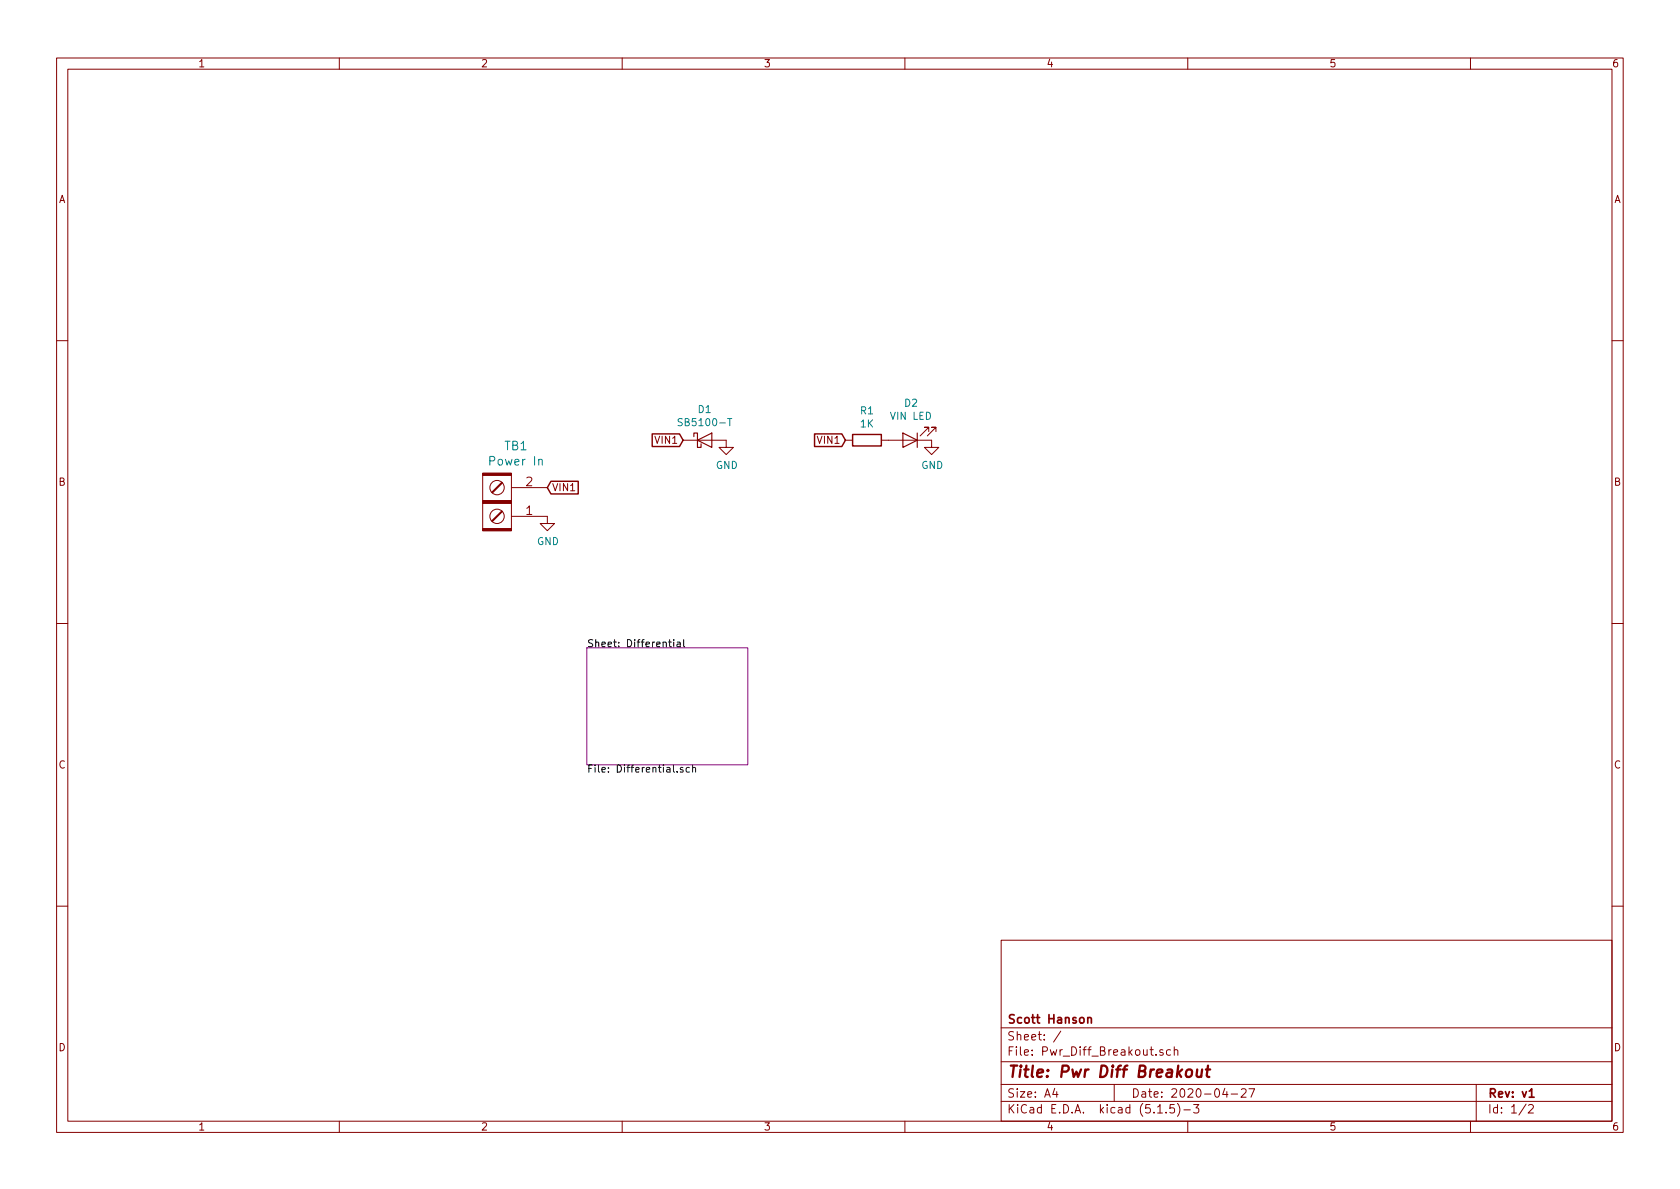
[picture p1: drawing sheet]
<svg xmlns="http://www.w3.org/2000/svg" width="297mm" height="210mm" viewBox="0 0 297 210" stroke-linecap="round" stroke-linejoin="round" font-family="sans-serif">
<g fill="none" stroke="#840000" stroke-width=".18">
<path d="M10 10.3h277v189.9h-277zM12 12.2h273v186.1h-273zM60 10.3v1.9M110 10.3v1.9M160 10.3v1.9M210 10.3v1.9M260 10.3v1.9M10 60.2h2M120.8 77.8h7.6v1.3h1.3l-1.3 1.3-1.3-1.3h1.3M149.5 77.8h1.2M155.8 77.8h8.9v1.3h1.3l-1.3 1.3-1.3-1.3h1.3M164.2 76.3v-.7h-.8h.8l-1.5 1.5"/>
<path d="M165.5 76.3v-.7h-.8h.8l-1.5 1.5M285 60.2h2M85.3 83.7h5.1v10.1h-5.1zM90.4 91.3h6.4v1.3h1.2l-1.2 1.2-1.3-1.2h1.3M90.4 86.2h6.4M10 110.3h2M285 110.3h2M10 160.2h2M177 166.3h108v32h-108zM285 160.2h2M60 198.3v1.9M110 198.3v1.9"/>
<path d="M160 198.3v1.9M177 194.8h108M177 191.8h108M177 187.8h108M177 181.8h108M186.5 192.5l-.4 1h1M186.8 193v1M187.6 182.3l-1.3 2M197 191.8v3M204.4 186.5v.1M204.7 196.8h.8M205.6 185.7l-.3-.1-.2 .2v.2l.5 .2v.3h-.5"/>
<path d="M206.2 196.7v.1M207 185.7l-.4-.1-.4 .3 .1 .6 .3 .1 .4-.1M207.6 195.3h-.7l-.1 .7 .2-.1 .5 .1 .2 .2-.1 .5-.2 .1-.6-.1M207.6 185.7l.2-.1 .4 .1 .1 .9M207.6 185.1v1.5M208.2 195.1a1.71 1.71 0 0 1 0 2.3M209.3 196.3h1.2M210 198.3v1.9M211 195.3h1l-.5 .6 .4 .1v.7l-.2 .1-.7-.1M216.6 192.5l-.4 1h.9M216.9 193v1M217.7 193.5h1.1"/>
<path d="M219.5 192.7l.2-.2h.3l.3 .2v.3v.2l-.9 .8h.9M220.8 192.5h1l-.6 1.5M260 198.3v1.9M261 191.8v6.5M269.8 195.2l-1.2 2M270.3 195.5l.2-.2h.3l.3 .5-.9 1h.9"/>
<circle cx="87.9" cy="86.2" r="1.27"/>
<circle cx="87.9" cy="91.3" r="1.27"/>
</g>
<path d="M192.3 179.9v1M192.3 180.1l.1-.1a.37 .37 0 0 1 .6 .1v.8M270.4 193l.4-.5v1.5M270.4 194h.8" fill="none" stroke="#840000" stroke-width=".3"/>
<path d="M209.9 189.3a.51 .51 0 0 1 .5-.2 .51 .51 0 0 1 .4 .4l-.1 .6a.56 .56 0 0 1-.5 .4 .56 .56 0 0 1-.5-.4zM211.7 189.1l-.1 1.2a.56 .56 0 0 0 .8 0M212.5 189.1l-.1 1.3M213.2 189.1h.8M213.6 188.4l-.2 1.8v.1l.4 .1" fill="none" stroke="#840000" stroke-width=".41"/>
<path d="M103.8 114.5h28.4v20.7h-28.4z" fill="none" stroke="#840084" stroke-width=".18"/>
<path d="M118.2 113.5h.5M118.4 113.1v1.1l.3 .2M119.1 113.1v.1M119.1 113.5v.9M119.7 113.6h.5l.1 .8M120.3 113.8l-.5 .1-.1 .2 .1 .3 .5-.1M120.9 113.1v1.1l.2 .2M120.8 135.8l-.4-.1-.1 .2v.2l.5 .1v.3h-.5M121.9 135.8l-.4-.1-.2 .2 .1 .6h.5M122.5 135.8l.1-.1 .3 .1 .1 .7M122.5 135.3v1.2" fill="none" stroke="#000" stroke-width=".18"/>
<path d="M122.7 77.2v-.6h.6v2.5h.7v-.6M123.3 77.8l2.6-1.2v2.5zM159.6 76.6l2.6 1.2-2.6 1.3zM162.2 76.6v2.5" fill="none" stroke="#840000" stroke-width=".2"/>
<path d="M120.6 74.1l-.5-.1-.2 .1v.4l.6 .2 .1 .4-.2 .2-.5-.1M128.7 74h.7M95.2 81.4l.3-.2 .3 .1 .1 .9" fill="none" stroke="#008484" stroke-width=".18"/>
<path d="M115.3 76.7h4.8l.7 1.1-.7 1.2h-4.8zM144 76.7h4.8l.7 1.1-.7 1.2h-4.8zM150.7 76.8h5.1v2.1h-5.1zM97.4 85.1h4.8v2.2h-4.8l-.6-1.1z" fill="none" stroke="#840000" stroke-width=".25"/>
<g fill="#840000" stroke="#840000" stroke-width=".18">
<path d="M85.3 83.7h5.1v.4h-5.1z"/>
<path d="M85.3 88.5h5.1v.5h-5.1z"/>
<path d="M85.3 93.5h5.1v.3h-5.1z"/>
<path d="M88.7 85.3l.1 .1-1.7 1.8-.2-.1z"/>
<path d="M86.9 92.1l1.8-1.8 .1 .1-1.8 1.8z"/>
</g>
<text font-size="2.8" fill="#840000" x="178" y="190.5">Title: Pwr Diff Breakout</text>
<g font-size="2.1" fill="#008484">
<text x="86.8" y="82.3">Power In</text>
<text x="89.2" y="79.6">TB1</text>
</g>
<g font-size="2.1" fill="#840000">
<text x="93" y="86">2</text>
<text x="93" y="91.1">1</text>
<text x="178" y="184">Sheet: /</text>
<text x="178" y="181">Scott Hanson</text>
<text x="178" y="186.7">File: Pwr_Diff_Breakout.sch</text>
<text x="178" y="196.9">KiCad E.D.A. kicad (5.1.5)-3</text>
<text x="178" y="194.1">Size: A4</text>
<text x="200" y="194.1">Date: 2020-04-27</text>
<text x="263" y="194.1">Rev: v1</text>
<text x="263" y="196.9">Id: 1/2</text>
</g>
<g font-size="1.8" fill="#840000">
<text x="35" y="11.9">1</text>
<text x="85" y="11.9">2</text>
<text x="135" y="11.9">3</text>
<text x="185" y="11.9">4</text>
<text x="235" y="11.9">5</text>
<text x="285" y="11.9">6</text>
<text x="10.4" y="35.9">A</text>
<text x="285.4" y="35.9">A</text>
<text x="116.1" y="78.5">VIN1</text>
<text x="144.8" y="78.5">VIN1</text>
<text x="10.4" y="85.9">B</text>
<text x="97.6" y="86.9">VIN1</text>
<text x="285.4" y="85.9">B</text>
<text x="10.4" y="135.9">C</text>
<text x="285.4" y="135.9">C</text>
<text x="10.4" y="185.9">D</text>
<text x="285.4" y="185.9">D</text>
<text x="35" y="199.9">1</text>
<text x="85" y="199.9">2</text>
<text x="135" y="199.9">3</text>
<text x="185" y="199.9">4</text>
<text x="235" y="199.9">5</text>
<text x="285" y="199.9">6</text>
</g>
<g font-size="1.8" fill="#008484">
<text x="160" y="71.9">D2</text>
<text x="120.6" y="75.4">SB5100-T</text>
<text x="123.5" y="73">D1</text>
<text x="152.2" y="73.3">R1</text>
<text x="152.2" y="75.6">1K</text>
<text x="157.6" y="74.2">VIN LED</text>
<text x="126.6" y="82.9">GND</text>
<text x="162.9" y="82.9">GND</text>
<text x="94.9" y="96.4">GND</text>
</g>
<g font-size="1.8">
<text x="103.8" y="114.4">Sheet: Differential</text>
<text x="103.8" y="136.6">File: Differential.sch</text>
</g>
</svg>
